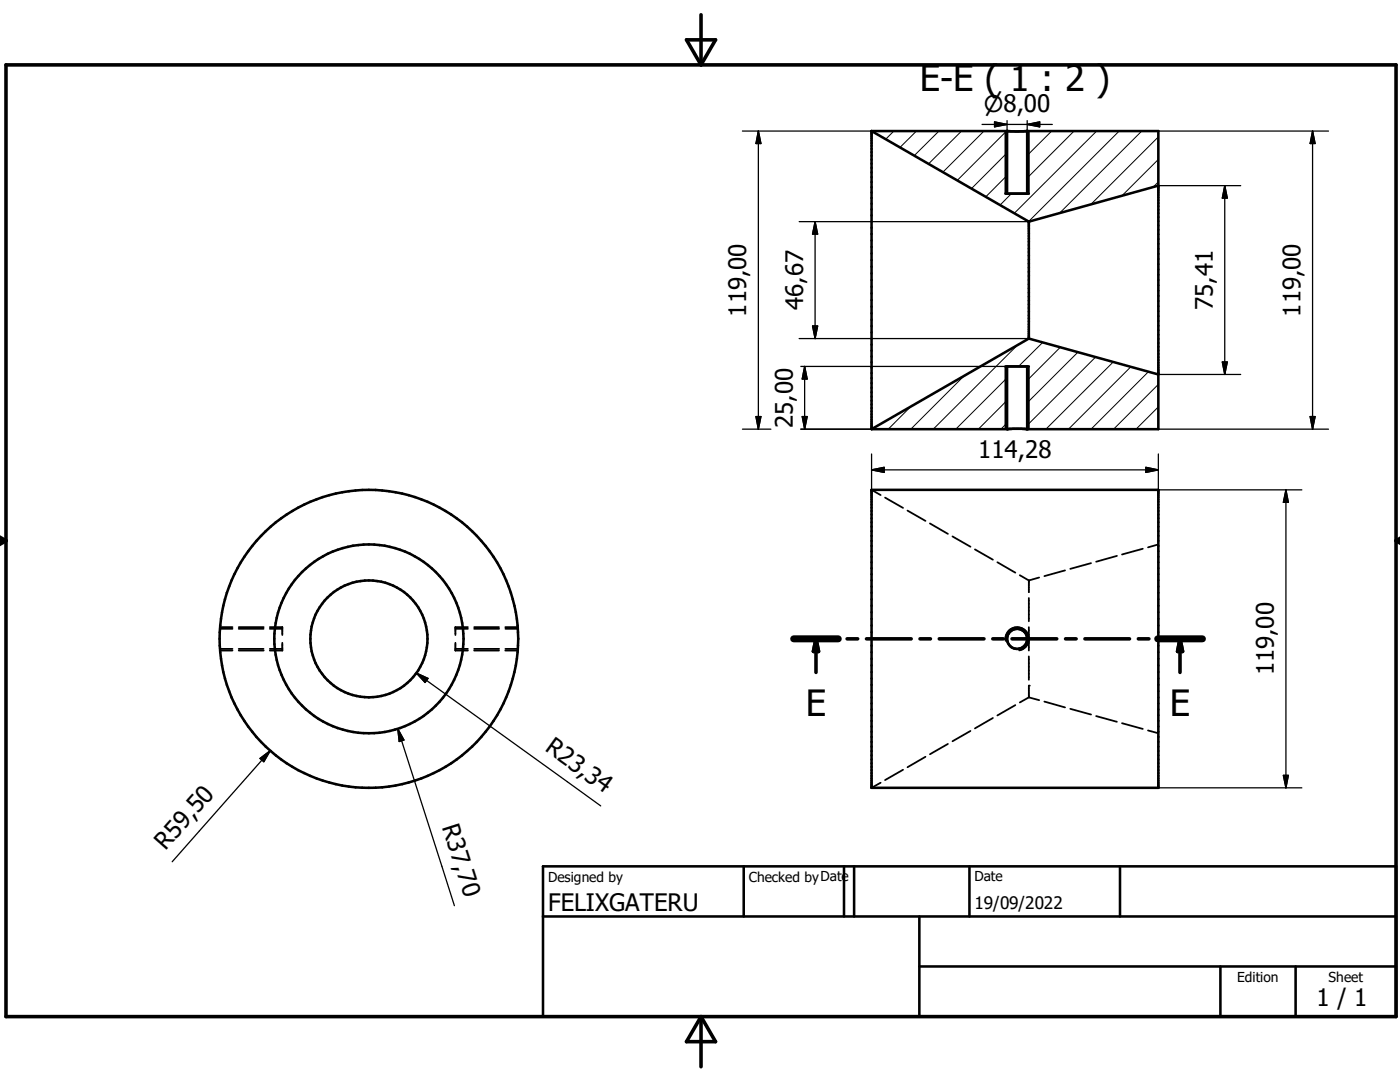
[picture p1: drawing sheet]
<svg xmlns="http://www.w3.org/2000/svg" width="279mm" height="216mm" viewBox="0 0 279 216" stroke-linecap="round" stroke-linejoin="round" font-family="sans-serif">
<g fill="none" stroke="#000" stroke-width=".2">
<path d="M178.4 26.2l-1.6 1.6M182.9 26.2l-3.3 3.2M187.4 26.2l-4.9 4.8M191.9 26.2l-6.6 6.5M196.4 26.2l-8.2 8.2M200.9 26.2l-9.9 9.8M201 35l-4.3 4.3M201 30.5l-7.1 7.1M201.8 38.6l-2.2 2.3M205.4 26.2l-.4 .3M209.9 26.2l-4.9 4.8M214.4 26.2l-9.4 9.3"/>
<path d="M218.9 26.2l-16.5 16.4M223.4 26.2l-18.1 18M227.9 26.2l-16.4 16.3M231.2 36.3l-1 1M231.2 31.8l-7.3 7.2M231.2 27.3l-13.5 13.5M192.4 75l-10.6 10.6M201 79.9l-5.7 5.7M201 75.4l-10.2 10.2M203.1 68.9l-16.8 16.7M208.1 68.3l-4.8 4.8M211.6 69.3l-6.6 6.6"/>
<path d="M215.1 70.3l-10.1 10.1M218.7 71.2l-13.7 13.7M222.2 72.2l-13.5 13.4M225.7 73.2l-12.5 12.4M229.2 74.2l-11.5 11.4M231.2 76.7l-9 8.9M181.8 81.1l-4.5 4.5M201 84.4l-1.2 1.2M231.2 81.2l-4.5 4.4"/>
</g>
<g fill="none" stroke="#000" stroke-width=".51">
<path d="M173.9 26.2h57.3v59.4h-26.2M173.9 26.2v59.4M173.9 26.2l31.4 18M200.6 38.6h4.7M201 26.2v12.4M205 26.2v12.4M231.2 37l-25.9 7.2M205.3 44.2v23.4M200.6 73.1h4.7M201 73.1v12.5h-27.1M205 73.1v12.5M205.3 67.6l25.9 7.1"/>
<path d="M205.3 67.6l-31.4 18M173.9 97.7h57.3v59.5h-57.3zM201 85.6h4M201 85.6h.1M108.4 172.9h170.2v30h-170.2zM148.4 172.9v10M168.4 172.9v10M170.5 172.9v10M193.5 172.9v10M223.5 172.9v10M108.4 182.9h170.2M183.5 192.8h95.1"/>
<path d="M183.5 182.9v20M243.6 192.8v10.1M258.6 192.8v10.1"/>
<circle cx="73.6" cy="127.5" r="11.7"/>
<circle cx="73.6" cy="127.4" r="29.8"/>
<circle cx="73.6" cy="127.5" r="18.9"/>
<circle cx="203" cy="127.5" r="2.01"/>
</g>
<g fill="none" stroke="#000" stroke-width=".36">
<path d="M200.6 26.2v12.4M205.3 26.2v12.4M200.6 73.1v12.5M205.3 73.1v12.5M173.9 97.7l1.8 1.1M176.6 99.3l3.6 2M181.1 101.9l3.6 2M185.6 104.4l3.6 2.1M190.1 107l3.6 2.1M194.6 109.6l3.6 2.1M199 112.2l3.6 2.1M203.5 114.8l1.8 1"/>
<path d="M205.3 115.8v2.4M205.3 119.3v4.7M207.4 115.2l-2.1 .6M212.6 113.8l-4.2 1.2M217.7 112.4l-4.1 1.1M222.9 110.9l-4.1 1.2M228.1 109.5l-4.2 1.1M231.2 108.6l-2.1 .6M43.9 125.5h2.5M43.9 129.5h2.5M43.9 125.1h2.5M43.9 129.8h2.5"/>
<path d="M47.6 125.5h5M47.6 129.5h5M47.6 125.1h5M47.6 129.8h5M53.9 125.5h2.4M53.9 129.5h2.4M53.9 125.1h2.4v1.6M56.3 128.3v1.5h-2.4M90.9 125.5h2.5M90.9 129.5h2.5M90.9 128.3v1.5h2.5M93.4 125.1h-2.5v1.6"/>
<path d="M94.6 125.5h5M94.6 129.5h5M94.6 125.1h5M94.6 129.8h5M100.8 125.1h2.5M100.8 129.8h2.5M100.9 125.5h2.5M100.9 129.5h2.5M205.3 139.2l-1.8 1M205.3 139.2l2.1 .5M205.3 125.1v4.7M205.3 131v4.6"/>
<path d="M205.3 136.8v2.4M205.3 127.3a2.34 2.34 0 0 0-2.6-2.1 2.34 2.34 0 0 0-2 2.7M205.3 127.7a2.32 2.32 0 0 1-1.9 2.1M208.4 140l4.2 1.2M175.7 156.2l-1.8 1M180.2 153.6l-3.6 2.1M184.7 151l-3.6 2.1M189.2 148.4l-3.6 2.1M193.7 145.9l-3.6 2M198.2 143.3l-3.6 2M202.6 140.7l-3.6 2.1M213.6 141.4l4.1 1.2"/>
<path d="M218.8 142.9l4.1 1.1M223.9 144.3l4.2 1.1M229.1 145.8l2.1 .5"/>
</g>
<g fill="#000">
<circle cx="205" cy="26.2" r=".25"/>
<circle cx="205" cy="85.6" r=".25"/>
<circle cx="205.3" cy="136.8" r=".18"/>
</g>
<g fill="none" stroke="#000" stroke-width=".71">
<path d="M1.2 12.9h277.4v190h-277.4zM137 7.9h5.8l-2.9 5zM139.9 2.9v10M-.1 107.9h1.3M-.1 107.2l1.3 .7M1.2 107.9l-1.2 .7M278.6 107.9h.8M278.6 107.9l.8 .5M279.4 107.4l-.8 .5M158.4 127.5h8.9M162.8 127.5l.6 2.5h-1.1zM162.8 127.5v6.7"/>
<path d="M169.1 127.5h2.1M172.9 127.5h8.9M183.6 127.5h2.1M187.4 127.5h9M198.1 127.5h2.1M202 127.5h8.9M212.7 127.5h2.1M216.5 127.5h8.9M227.2 127.5h2.1M231 127.5h9M235.5 127.5v6.7M235.5 127.5l.5 2.5h-1z"/>
<path d="M139.9 202.9v10M139.9 202.9l2.9 5h-5.8z"/>
</g>
<path d="M158.4 127.5h8.9M231 127.5h9" fill="none" stroke="#000" stroke-width="1.4"/>
<path d="M162.8 127.5l.6 2.5h-1.1zM235.5 127.5l.5 2.5h-1z" fill="#000" stroke="#000" stroke-width=".71"/>
<g fill="none" stroke="#000" stroke-width=".25">
<path d="M148.2 26.2h25.7M151.3 26.2l.6 2.4h-1zM151.3 26.2v59.4M196 24.8h14M198.5 24.3l2.5 .5-2.5 .5zM201 24.1v2.1M205 24.8l2.5-.5v1zM205 24.1v2.1M231.2 37h16.4M231.2 26.2h33.9M244.4 37v37.7M244.4 37l.5 2.5h-1z"/>
<path d="M262 26.2v59.4M262 26.2l.5 2.4h-1zM159.5 44.2h45.8M162.7 44.2v23.4M162.7 44.2l.5 2.5h-1zM159.5 67.6h45.8M159.8 73.1h40.8M160.6 73.1v12.5M160.6 73.1l.5 2.5h-1zM162.2 65h1l-.5 2.6zM231.2 74.7h16.4M243.9 72.2h1l-.5 2.5z"/>
<path d="M148.2 85.6h5.6M150.9 83.1h1l-.6 2.5zM159.8 85.6h40.8M160.1 83.1h1l-.5 2.5zM173.9 93.8h57.3M173.9 93.8l2.6-.6v1.1zM173.9 90.6v7.1M228.7 93.2l2.5 .6-2.5 .5zM231.2 90.6v7.1h28.6M231.2 85.6h33.9M256.6 97.7v59.5M256.6 97.7l.5 2.5h-1z"/>
<path d="M261.5 83.1h1l-.5 2.5zM83.1 134.3l36.8 26.5M83.1 134.3l2.3 1.1-.6 .8zM51.9 151.3l2-1.5-1.2 2.2zM53.9 149.8l-19.5 22.2M79.4 145.4l11.3 35.3M79.4 145.4l1.2 2.3-.9 .3zM231.2 157.2h28.6M256.1 154.7h1l-.5 2.5z"/>
</g>
<g fill="#000" stroke="#000" stroke-width=".25">
<path d="M151.3 26.2l.6 2.4h-1zM198.5 24.3l2.5 .5-2.5 .5zM205 24.8l2.5-.5v1zM244.4 37l.5 2.5h-1zM262 26.2l.5 2.4h-1zM162.7 44.2l.5 2.5h-1zM160.6 73.1l.5 2.5h-1zM162.2 65h1l-.5 2.6zM243.9 72.2h1l-.5 2.5zM150.9 83.1h1l-.6 2.5zM160.1 83.1h1l-.5 2.5zM173.9 93.8l2.6-.6v1.1z"/>
<path d="M228.7 93.2l2.5 .6-2.5 .5zM261.5 83.1h1l-.5 2.5zM256.6 97.7l.5 2.5h-1zM83.1 134.3l2.3 1.1-.6 .8zM51.9 151.3l2-1.5-1.2 2.2zM79.4 145.4l1.2 2.3-.9 .3zM256.1 154.7h1l-.5 2.5z"/>
</g>
<g font-size="7.2">
<text x="183.6" y="18.2">E-E ( 1 : 2 )</text>
<text x="160.8" y="142.9">E</text>
<text x="233.5" y="142.9">E</text>
</g>
<g font-size="4.8">
<text x="148.9" y="63.2" transform="rotate(-90 148.9 63.2)">119,00</text>
<text x="160.3" y="61.9" transform="rotate(-90 160.3 61.9)">46,67</text>
<text x="242" y="61.9" transform="rotate(-90 242 61.9)">75,41</text>
<text x="259.5" y="63.2" transform="rotate(-90 259.5 63.2)">119,00</text>
<text x="158.2" y="85.3" transform="rotate(-90 158.2 85.3)">25,00</text>
<text x="195.2" y="91.4">114,28</text>
<text x="254.2" y="134.7" transform="rotate(-90 254.2 134.7)">119,00</text>
<text x="108.6" y="149.6" transform="rotate(36 108.6 149.6)">R23,34</text>
<text x="88.2" y="165" transform="rotate(72 88.2 165)">R37,70</text>
<text x="33.1" y="169.8" transform="rotate(-49 33.1 169.8)">R59,50</text>
<text x="109.4" y="181.8">FELIXGATERU</text>
<text x="262.8" y="200.8">1 / 1</text>
</g>
<text font-size="4.6" x="196.3" y="22.4">n8,00</text>
<text font-size="3.4" x="194.5" y="181.3">19/09/2022</text>
<g font-size="2.7">
<text x="109.4" y="175.9">Designed by</text>
<text x="149.4" y="175.9">Checked byDate</text>
<text x="194.5" y="175.9">Date</text>
<text x="246.9" y="196">Edition</text>
<text x="265.1" y="196">Sheet</text>
</g>
</svg>
